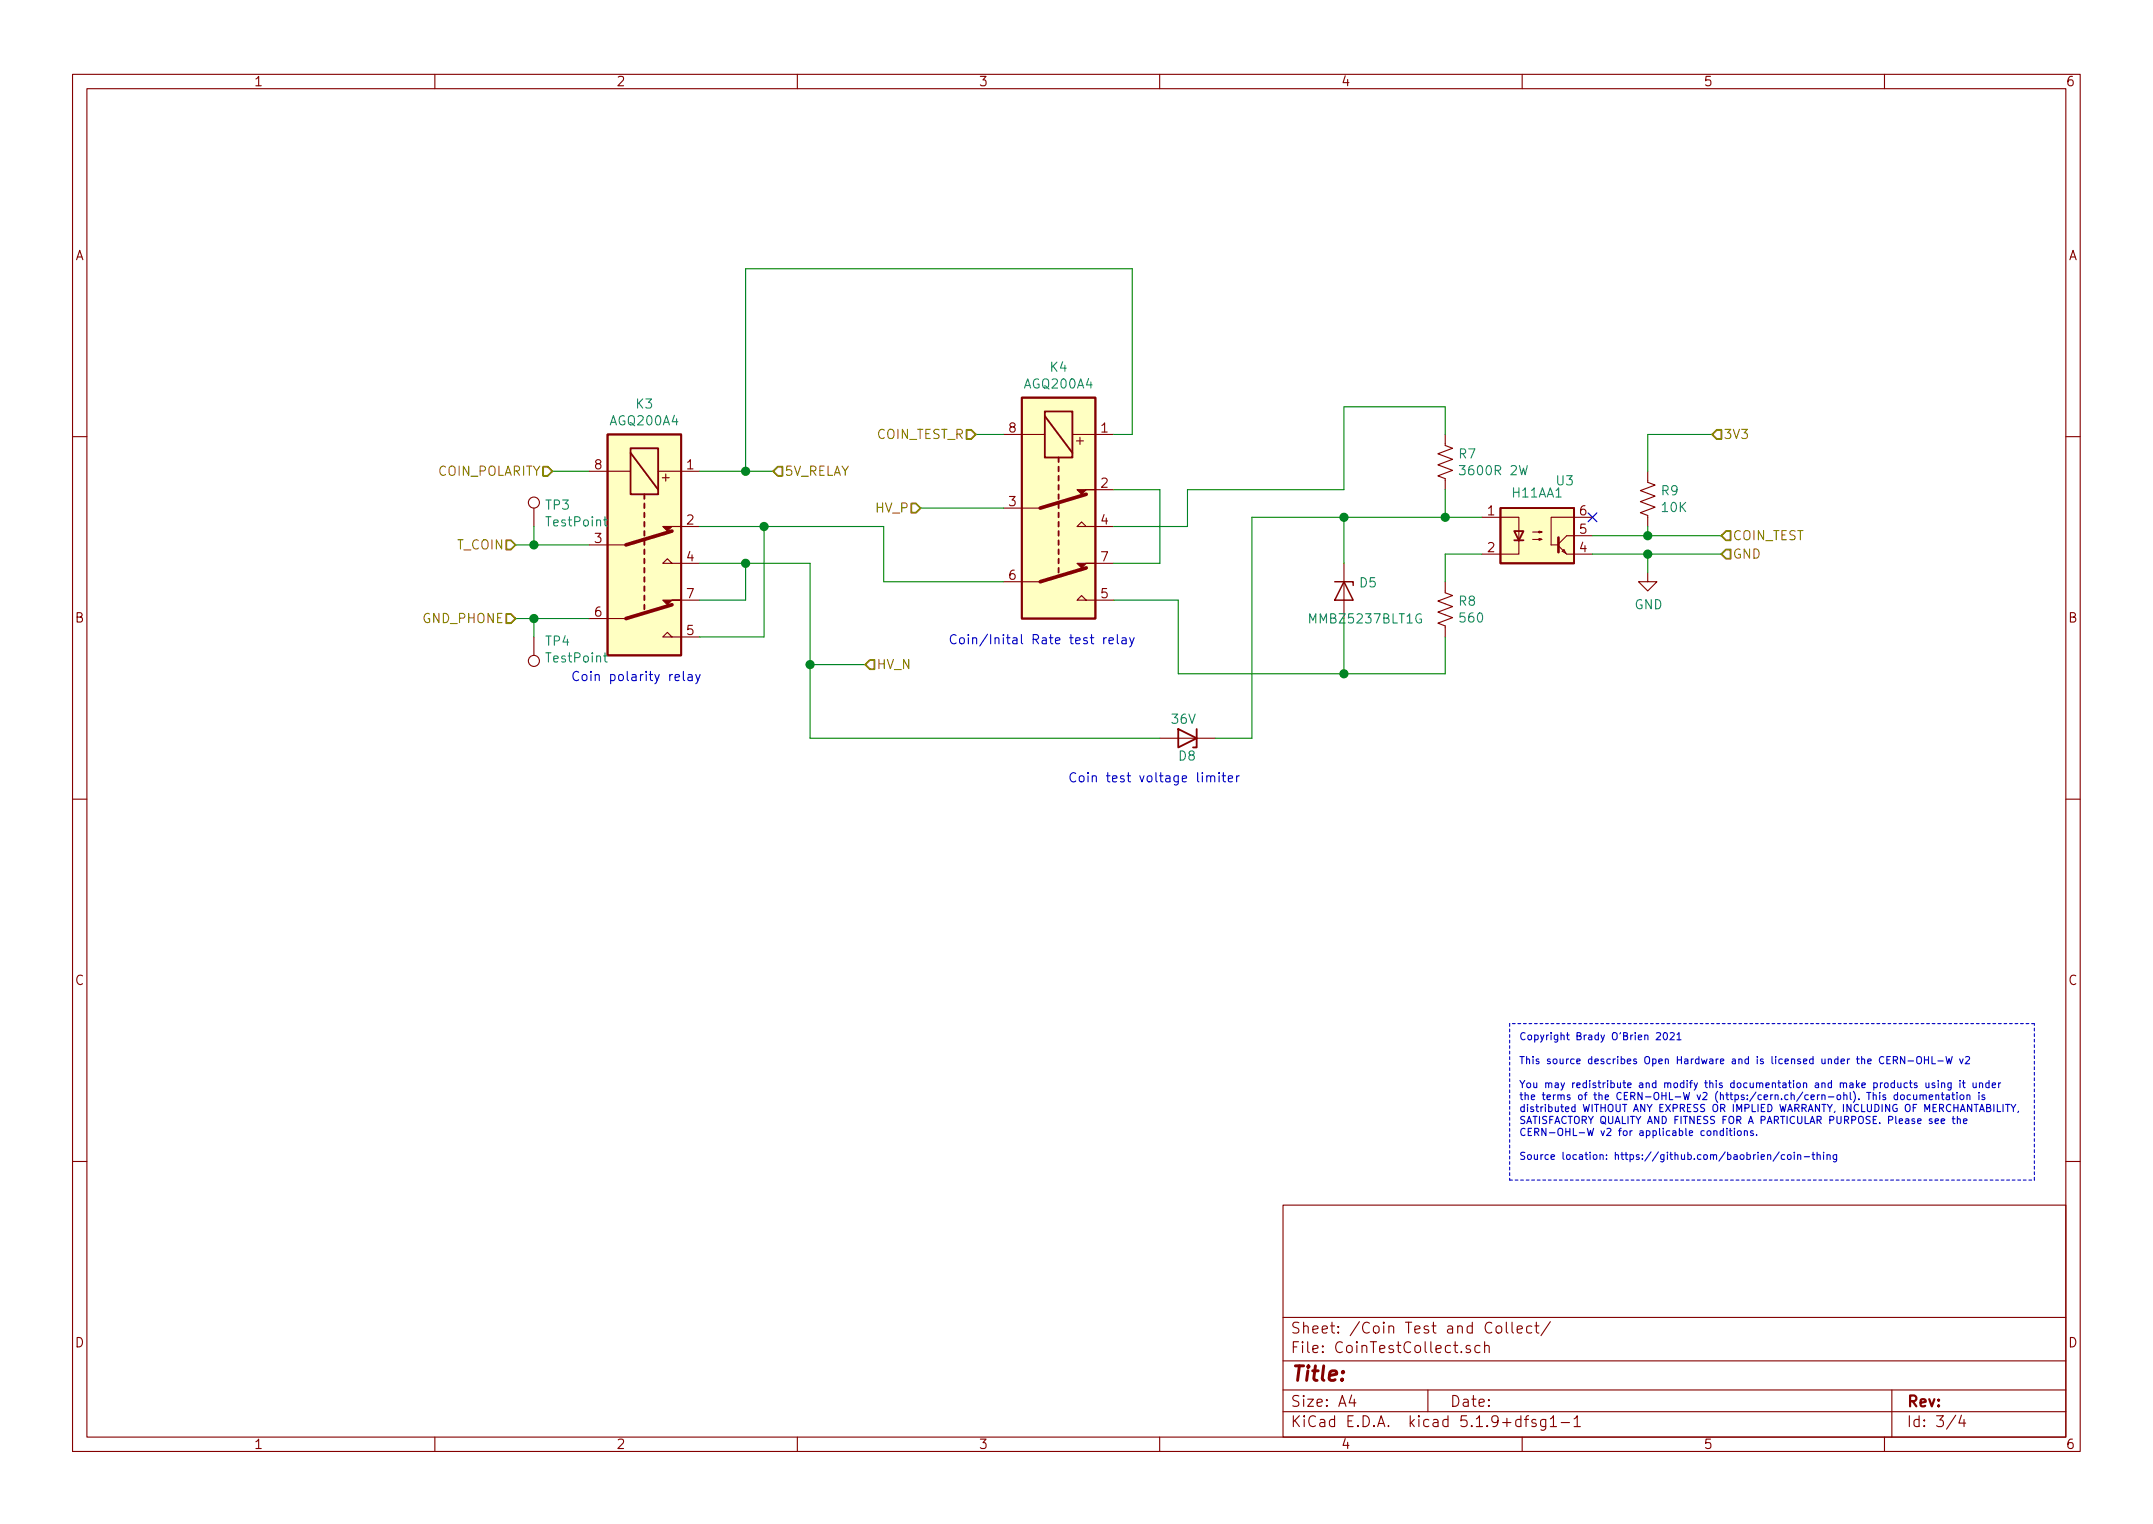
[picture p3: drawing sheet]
EESchema Schematic File Version 4
EELAYER 30 0
EELAYER END
$Descr A4 11693 8268
encoding utf-8
Sheet 3 4
Title ""
Date ""
Rev ""
Comp ""
Comment1 ""
Comment2 ""
Comment3 ""
Comment4 ""
$EndDescr
Wire Wire Line
	4150 3450 4150 2850
Wire Wire Line
	4050 3250 4050 3050
Wire Wire Line
	4050 3050 4400 3050
Connection ~ 4050 3050
Connection ~ 4150 2850
Wire Wire Line
	3800 3050 4050 3050
Wire Wire Line
	3200 2950 2900 2950
Wire Wire Line
	4150 2850 3800 2850
Wire Wire Line
	3800 3450 4150 3450
Wire Wire Line
	4050 3250 3800 3250
Text HLabel 5000 2750 0    50   Input ~ 0
HV_P
$Comp
L Isolator:CNY17-1 U3
U 1 1
P 8350 2900
F 0 "U3" H 8500 3200 50  0000 C CNN
F 1 "H11AA1" H 8350 3134 50  0000 C CNN
F 2 "Package_DIP:DIP-6_W7.62mm" H 8350 2900 50  0001 L CNN
F 3 "http://www.vishay.com/docs/83606/cny17.pdf" H 8350 2900 50  0001 L CNN
	1    8350 2900
	1    0    0    -1  
$EndComp
$Comp
L Device:R_US R8
U 1 1
P 7850 3300
F 0 "R8" H 7918 3346 50  0000 L CNN
F 1 "560" H 7918 3255 50  0000 L CNN
F 2 "Resistor_SMD:R_0603_1608Metric" V 7890 3290 50  0001 C CNN
F 3 "~" H 7850 3300 50  0001 C CNN
	1    7850 3300
	1    0    0    -1  
$EndComp
Wire Wire Line
	8050 3000 7850 3000
Wire Wire Line
	7850 3000 7850 3150
$Comp
L Device:R_US R7
U 1 1
P 7850 2500
F 0 "R7" H 7918 2546 50  0000 L CNN
F 1 "3600R 2W" H 7918 2455 50  0000 L CNN
F 2 "Resistor_SMD:R_0612_1632Metric" V 7890 2490 50  0001 C CNN
F 3 "~" H 7850 2500 50  0001 C CNN
	1    7850 2500
	1    0    0    -1  
$EndComp
Wire Wire Line
	7850 2800 8050 2800
Wire Wire Line
	7850 2650 7850 2800
Wire Wire Line
	7850 3450 7850 3650
$Comp
L coin_trunker_parts:D_Zener_SOT23_1A3K D5
U 1 1
P 7300 3200
F 0 "D5" V 7254 3279 50  0000 L CNN
F 1 "MMBZ5237BLT1G" V 7450 3000 50  0000 L CNN
F 2 "Package_TO_SOT_SMD:SOT-23" H 7300 3200 50  0001 C CNN
F 3 "~" H 7300 3200 50  0001 C CNN
F 4 "MMBZ5237BLT1G" V 7300 3200 50  0001 C CNN "Part"
	1    7300 3200
	0    1    1    0   
$EndComp
Wire Wire Line
	7300 3050 7300 2800
Wire Wire Line
	7300 2800 7850 2800
Connection ~ 7850 2800
Wire Wire Line
	7300 3350 7300 3650
Wire Wire Line
	7300 3650 7850 3650
Wire Wire Line
	6800 2800 7300 2800
Connection ~ 7300 2800
Wire Wire Line
	5000 2750 5450 2750
Wire Wire Line
	4800 2850 4800 3150
Wire Wire Line
	4800 3150 5450 3150
Wire Wire Line
	4150 2850 4800 2850
Wire Wire Line
	4400 3050 4400 3600
Wire Wire Line
	4400 3600 4700 3600
Text HLabel 4700 3600 2    50   Input ~ 0
HV_N
Connection ~ 7300 3650
Wire Wire Line
	7850 2200 7850 2350
Wire Wire Line
	6050 3050 6300 3050
Wire Wire Line
	6300 3050 6300 2650
Wire Wire Line
	6300 2650 6050 2650
Wire Wire Line
	6050 2850 6450 2850
Wire Wire Line
	6450 2850 6450 2650
Wire Wire Line
	6050 3250 6400 3250
Wire Wire Line
	6400 3250 6400 3650
Wire Wire Line
	6400 3650 7300 3650
Text HLabel 2800 2950 0    50   Input ~ 0
T_COIN
Text HLabel 2800 3350 0    50   Input ~ 0
GND_PHONE
Text HLabel 4200 2550 2    50   Input ~ 0
5V_RELAY
Text HLabel 3000 2550 0    50   Input ~ 0
COIN_POLARITY
Text HLabel 5300 2350 0    50   Input ~ 0
COIN_TEST_R
Wire Wire Line
	6150 2350 6050 2350
$Comp
L Device:R_US R9
U 1 1
P 8950 2700
F 0 "R9" H 9018 2746 50  0000 L CNN
F 1 "10K" H 9018 2655 50  0000 L CNN
F 2 "Resistor_SMD:R_0603_1608Metric" V 8990 2690 50  0001 C CNN
F 3 "~" H 8950 2700 50  0001 C CNN
	1    8950 2700
	1    0    0    -1  
$EndComp
$Comp
L power:GND #PWR0113
U 1 1
P 8950 3100
F 0 "#PWR0113" H 8950 2850 50  0001 C CNN
F 1 "GND" H 8955 2927 50  0000 C CNN
F 2 "" H 8950 3100 50  0001 C CNN
F 3 "" H 8950 3100 50  0001 C CNN
	1    8950 3100
	1    0    0    -1  
$EndComp
Wire Wire Line
	8650 3000 8950 3000
Wire Wire Line
	8950 3000 8950 3100
Wire Wire Line
	8650 2900 8950 2900
Wire Wire Line
	8950 2900 8950 2850
Wire Wire Line
	8950 2550 8950 2350
Wire Wire Line
	8950 2900 9350 2900
Connection ~ 8950 2900
Text HLabel 9350 2900 2    50   Input ~ 0
COIN_TEST
Text HLabel 9300 2350 2    50   Input ~ 0
3V3
Wire Wire Line
	9300 2350 8950 2350
NoConn ~ 8650 2800
Wire Wire Line
	6800 2800 6800 4000
Wire Wire Line
	6600 4000 6800 4000
Wire Wire Line
	4400 4000 4400 3600
Connection ~ 4400 3600
Wire Wire Line
	2800 3350 2900 3350
Text HLabel 9350 3000 2    50   Input ~ 0
GND
Wire Wire Line
	9350 3000 8950 3000
Connection ~ 8950 3000
Text Notes 3100 3700 0    50   ~ 0
Coin polarity relay
Text Notes 5150 3500 0    50   ~ 0
Coin/Inital Rate test relay
Text Notes 5800 4250 0    50   ~ 0
Coin test voltage limiter
Wire Wire Line
	7300 2650 7300 2200
Wire Wire Line
	7300 2200 7850 2200
Wire Wire Line
	6450 2650 7300 2650
$Comp
L Connector:TestPoint TP4
U 1 1
P 2900 3450
F 0 "TP4" H 2842 3476 50  0000 R CNN
F 1 "TestPoint" H 2842 3567 50  0000 R CNN
F 2 "Connector_Pin:Pin_D1.0mm_L10.0mm" H 3100 3450 50  0001 C CNN
F 3 "~" H 3100 3450 50  0001 C CNN
	1    2900 3450
	-1   0    0    1   
$EndComp
$Comp
L Connector:TestPoint TP3
U 1 1
P 2900 2850
F 0 "TP3" H 2958 2968 50  0000 L CNN
F 1 "TestPoint" H 2958 2877 50  0000 L CNN
F 2 "Connector_Pin:Pin_D1.0mm_L10.0mm" H 3100 2850 50  0001 C CNN
F 3 "~" H 3100 2850 50  0001 C CNN
	1    2900 2850
	1    0    0    -1  
$EndComp
Wire Wire Line
	2900 2850 2900 2950
Connection ~ 2900 2950
Wire Wire Line
	2900 2950 2800 2950
Wire Wire Line
	2900 3350 2900 3450
Connection ~ 2900 3350
Wire Wire Line
	2900 3350 3200 3350
$Comp
L Device:D_Zener D8
U 1 1
P 6450 4000
AR Path="/5FA767FA/5FD9D357" Ref="D8"  Part="1" 
AR Path="/5FA3EC89/5FD9D357" Ref="D8"  Part="1" 
F 0 "D8" H 6400 4100 50  0000 L CNN
F 1 "36V" H 6400 3900 50  0000 L CNN
F 2 "Diode_SMD:D_SMA" H 6450 4000 50  0001 C CNN
F 3 "~" H 6450 4000 50  0001 C CNN
F 4 "SMAJ5938B" V 6450 4000 50  0001 C CNN "Part"
	1    6450 4000
	-1   0    0    1   
$EndComp
Wire Wire Line
	4400 4000 6300 4000
$Comp
L Relay:IM00 K3
U 1 1
P 3500 2950
F 0 "K3" V 2733 2950 50  0000 C CNN
F 1 "AGQ200A4" V 2824 2950 50  0000 C CNN
F 2 "Relay_SMD:Relay_DPDT_Omron_G6K-2F-Y" H 3300 2950 50  0001 C CNN
F 3 "" H 3300 2950 50  0001 C CNN
	1    3500 2950
	0    1    1    0   
$EndComp
$Comp
L Relay:IM00 K4
U 1 1
P 5750 2750
F 0 "K4" V 4983 2750 50  0000 C CNN
F 1 "AGQ200A4" V 5074 2750 50  0000 C CNN
F 2 "Relay_SMD:Relay_DPDT_Omron_G6K-2F-Y" H 5550 2750 50  0001 C CNN
F 3 "" H 5550 2750 50  0001 C CNN
	1    5750 2750
	0    1    1    0   
$EndComp
Wire Wire Line
	3000 2550 3200 2550
Wire Wire Line
	5300 2350 5450 2350
Wire Wire Line
	3800 2550 4050 2550
Wire Wire Line
	4050 2550 4050 1450
Wire Wire Line
	4050 1450 6150 1450
Wire Wire Line
	6150 1450 6150 2350
Connection ~ 4050 2550
Wire Wire Line
	4050 2550 4200 2550
Text Notes 8250 6300 0    39   ~ 0
Copyright Brady O’Brien 2021\n\nThis source describes Open Hardware and is licensed under the CERN-OHL-W v2\n\nYou may redistribute and modify this documentation and make products using it under\nthe terms of the CERN-OHL-W v2 (https:/cern.ch/cern-ohl). This documentation is\ndistributed WITHOUT ANY EXPRESS OR IMPLIED WARRANTY, INCLUDING OF MERCHANTABILITY,\nSATISFACTORY QUALITY AND FITNESS FOR A PARTICULAR PURPOSE. Please see the\nCERN-OHL-W v2 for applicable conditions.\n\nSource location: https://github.com/baobrien/coin-thing
Wire Notes Line
	8200 5550 8200 6400
Wire Notes Line
	8200 6400 11050 6400
Wire Notes Line
	11050 6400 11050 5550
Wire Notes Line
	11050 5550 8200 5550
$EndSCHEMATC
